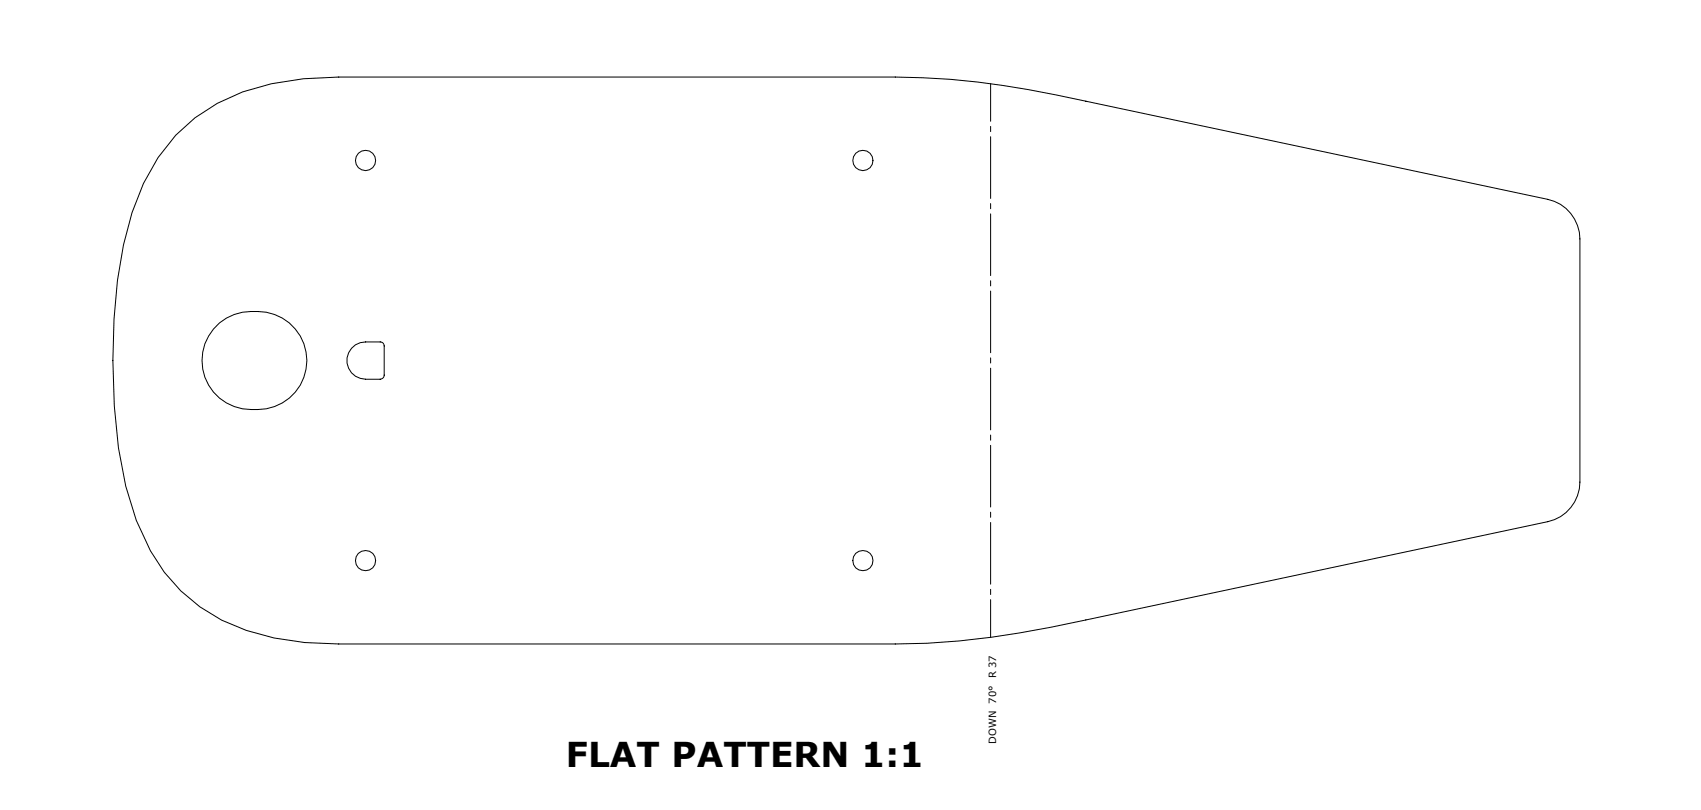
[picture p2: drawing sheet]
<svg xmlns="http://www.w3.org/2000/svg" width="420mm" height="200mm" viewBox="0 0 420 200" stroke-linecap="round" stroke-linejoin="round" font-family="sans-serif">
<path d="M244.6 20.6v136.8" fill="none" stroke="#000" stroke-width=".25" stroke-dasharray="15.2 1.3 1.3 1.3" stroke-dashoffset="5.9"/>
<g fill="none" stroke="#000" stroke-width=".25">
<path d="M43.4 33.4a44.5 44.5 0 0 1 23.6-12.7l7.9-1.3 8.7-.4h137.5a207.4 207.4 0 0 1 47 6l114.1 24.2a10.1 10.1 0 0 1 7.9 9.8v60a10.1 10.1 0 0 1-7.9 9.8l-114.1 24.3a214.2 214.2 0 0 1-47 5.9h-137.5a63.2 63.2 0 0 1-28.9-5.9 41.4 41.4 0 0 1-17.6-17.1l-3.4-7.5-2.7-8.5a153.1 153.1 0 0 1-2-50.7l1.5-8.8a55.3 55.3 0 0 1 12.9-27.1zM54.2 79.7a14.2 14.2 0 0 1 13.6-2 12.2 12.2 0 0 1 7.6 14.3 12.2 12.2 0 0 1-13.4 9.1 12.1 12.1 0 0 1-11.4-7.9 12.1 12.1 0 0 1 3.6-13.5zM86.8 86l1-.9a11.7 11.7 0 0 1 6.3-.7l.5 .3 .3 .7v7.2a1.02 1.02 0 0 1-1 1h-3.6a4.6 4.6 0 0 1-4.2-2.7 4.6 4.6 0 0 1 .7-4.9z"/>
<circle cx="90.3" cy="39.6" r="2.5"/>
<circle cx="213" cy="39.6" r="2.5"/>
<circle cx="90.2" cy="138.4" r="2.5"/>
<circle cx="213.1" cy="138.4" r="2.5"/>
</g>
<text font-size="8.5" x="139.7" y="189.4">FLAT PATTERN 1:1</text>
<g font-size="2.5">
<text x="246" y="167.5" transform="rotate(-90 246 167.5)">R 37</text>
<text x="246" y="173.7" transform="rotate(-90 246 173.7)">70°</text>
<text x="246" y="183.6" transform="rotate(-90 246 183.6)">DOWN</text>
</g>
</svg>
